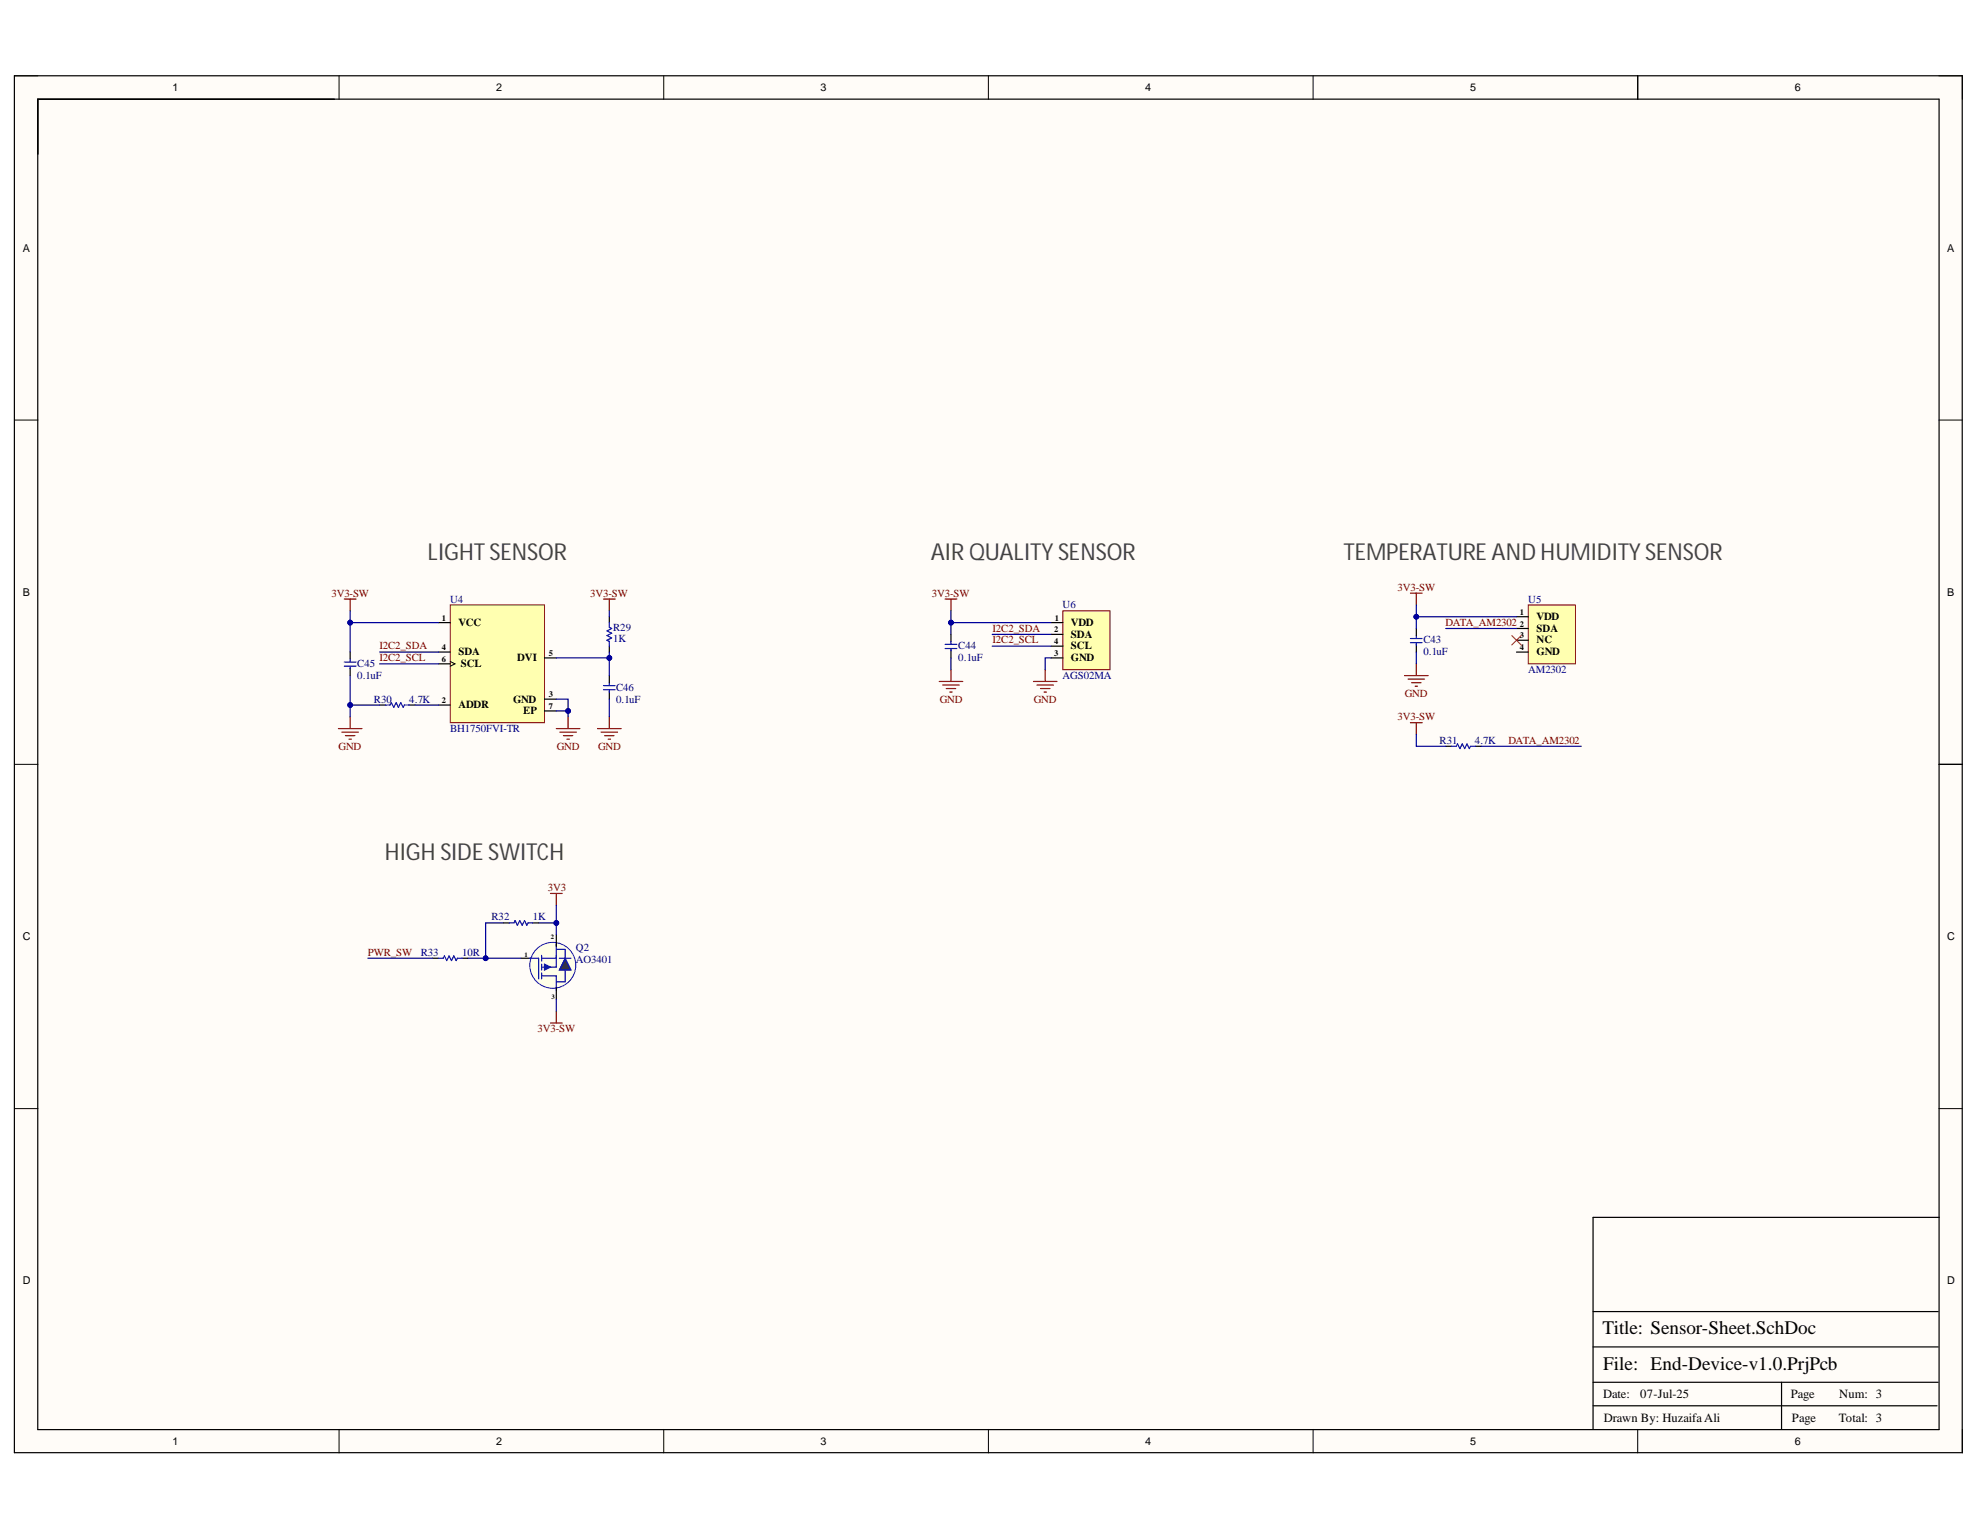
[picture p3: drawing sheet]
<svg xmlns="http://www.w3.org/2000/svg" width="279mm" height="216mm" viewBox="0 0 279 216" stroke-linecap="round" stroke-linejoin="round" font-family="sans-serif">
<g fill="#fffcf8">
<path d="M2 10.7h274.9v194.3h-274.9z" fill-rule="evenodd"/>
<path d="M5.4 14h268.2v187.7h-268.2z" fill-rule="evenodd"/>
</g>
<g fill="none" stroke="#000" stroke-width=".14">
<path d="M2 10.7h3.4M47.8 10.7v3.3M93.7 10.7v3.3M139.5 10.7v3.3M185.3 10.7v3.3M231.1 10.7v3.3M273.6 10.7h3.3v3.3M2 59.3h3.4M273.6 59.3h3.3M2 107.9h3.4M273.6 107.9h3.3M2 156.4h3.4"/>
<path d="M273.6 156.4h3.3M47.8 201.7v3.3M93.7 201.7v3.3M139.5 201.7v3.3M185.3 201.7v3.3M231.1 201.7v3.3M276.9 201.7v3.3"/>
</g>
<path d="M2 10.7h274.9v194.3h-274.9zM5.3 14h268.3v187.7h-268.3zM231.1 10.7v3.3M273.6 107.9h3.3M273.7 171.8h-48.9v29.9M224.8 198.4h48.5M224.8 195.1h48.7M224.8 190.1h48.7M224.8 185.1h48.7M251.4 195.1v6.6" fill="none" stroke="#000" stroke-width=".17"/>
<path d="M215.7 85.4h6.6v8.3h-6.6z" fill-rule="evenodd" fill="#ffffb0"/>
<path d="M215.7 85.4h6.6v8.3h-6.6z" fill="none" stroke="#800000" stroke-width=".14"/>
<path d="M214 87h1.7M214 88.7h1.7M214 90.3h1.7M214 92h1.7" fill="none" stroke="#000" stroke-width=".17"/>
<path d="M150 86.2h6.6v8.3h-6.6z" fill-rule="evenodd" fill="#ffffb0"/>
<path d="M150 86.2h6.6v8.3h-6.6z" fill="none" stroke="#800000" stroke-width=".14"/>
<path d="M148.3 87.9h1.7M148.3 89.5h1.7M148.3 92.8h1.7M148.3 91.2h1.7" fill="none" stroke="#000" stroke-width=".17"/>
<path d="M63.5 85.4h13.3v16.6h-13.3z" fill-rule="evenodd" fill="#ffffb0"/>
<path d="M63.5 85.4h13.3v16.6h-13.3z" fill="none" stroke="#800000" stroke-width=".14"/>
<g fill="none" stroke="#000" stroke-width=".17">
<path d="M49.4 92v1M49.4 94.3v1M53.6 99.5h.8M57.7 99.5h.9M61.9 93.7h1.6M61.9 92h1.6M61.9 99.5h1.6M61.9 87.9h1.6M76.8 92.8h1.7M76.8 98.7h1.7M86 87v.9M86 91.2v.8"/>
<path d="M86 95.3v1M86 97.6v1.1M134.2 89.5v1M134.2 91.8v1M199.9 88.7v1M199.9 90.9v1.1M76.8 100.3h1.7M204 105.3h.8M208.2 105.3h.8M73.5 135.2h1.7"/>
</g>
<path d="M63.5 93.3l.7 .4-.7 .3" fill="none" stroke="#000" stroke-width=".14"/>
<g fill="none" stroke="#800000" stroke-width=".17">
<path d="M48.6 84.5h1.6M49.4 84.5v1.7M85.2 84.5h1.6M86 84.5v1.7M132.5 96.2h3.4M133 96.7h2.4M133.4 84.5h1.6M133.5 97.2h1.4M134 97.7h.4M134.2 84.5v1.7M134.2 94.5v1.7M145.8 96.2h3.4"/>
<path d="M146.3 96.7h2.4M146.8 97.2h1.4M147.3 97.7h.4M147.5 94.5v1.7M198.2 95.3h3.3M198.7 95.8h2.3M199 83.7h1.7M199.2 96.3h1.3M199.7 96.8h.3M199.9 83.7v1.7M199.9 93.7v1.6M47.8 102.8h3.3"/>
<path d="M48.2 103.3h2.4M48.7 103.8h1.4M49.2 104.3h.4M49.4 101.2v1.6M78.5 102.8h3.3M79 103.3h2.3M79.5 103.8h1.3M80 104.3h.3M80.2 101.2v1.6M84.3 102.8h3.3M84.8 103.3h2.3M85.3 103.8h1.3"/>
<path d="M85.8 104.3h.4M86 101.2v1.6M199 102h1.7M199.9 102v1.7"/>
</g>
<g fill="none" stroke="#00f" stroke-width=".17">
<path d="M48.6 94h1.6M48.6 93.4h1.6M49.4 93v.3M49.4 94v.3M54.4 99.5h.7l.1-.3 .4 .6 .3-.6 .3 .6 .4-.6 .3 .6 .2-.3h.6M85.2 97.3h1.6M85.2 96.7h1.6M86 87.9v.6l.3 .2-.7 .3 .7 .4-.7 .3 .7 .3-.7 .3 .4 .2v.7M86 96.3v.4M86 97.3v.4M133.4 91.5h1.6M133.4 90.9h1.6"/>
<path d="M134.2 90.5v.3M134.2 91.5v.3M199 90.7h1.7M199 90.1h1.7M199.9 89.7v.3M199.9 90.7v.3M204.8 105.3h.7l.2-.3 .3 .6 .3-.6 .4 .6 .3-.6 .3 .6 .2-.3h.7"/>
</g>
<path d="M213.3 89.7l1.3 1.3M214.6 89.7l-1.3 1.3" fill="none" stroke="#f00" stroke-width=".14"/>
<circle cx="78" cy="136.2" r="3.2" fill="#ffffe8"/>
<circle cx="78" cy="136.2" r="3.2" fill="none" stroke="#00f" stroke-width=".14"/>
<path d="M74.8 135.2h1.2v2.9M76.4 135.2h2.1M76.4 134.8v.8M76.4 136.1v.8M76.4 137.3v.8M76.4 137.7h2.1v2.1M78.5 133.1v3.4h-2.1" fill="none" stroke="#00f" stroke-width=".17"/>
<path d="M76.8 136.1l.9 .4-.9 .4z" fill="#00f"/>
<path d="M76.8 136.1l.9 .4-.9 .4zM78.5 134h1.2v4.5h-1.2M78.9 135.2h1.7" fill="none" stroke="#00f" stroke-width=".17"/>
<path d="M78.5 131.9v1.7M78.5 139.4v1.6" fill="none" stroke="#000" stroke-width=".17"/>
<path d="M79.7 135.2l.9 1.7h-1.7z" fill="#073763"/>
<path d="M61.9 135.2h.6l.2-.3 .3 .7 .4-.7 .3 .7 .3-.7 .4 .7 .1-.4h.7M71.9 130.2h.6l.2-.3 .3 .7 .3-.7 .4 .7 .3-.7 .3 .7 .2-.4h.7M79.7 135.2l.9 1.7h-1.7z" fill="none" stroke="#00f" stroke-width=".17"/>
<path d="M77.7 126.1h1.6M78.5 126.1v1.6M77.7 144.4h1.6M78.5 142.7v1.7" fill="none" stroke="#800000" stroke-width=".17"/>
<path d="M61 135.2h.9M65.2 135.2h.8M71 130.2h.9M75.2 130.2h.8" fill="none" stroke="#000" stroke-width=".17"/>
<path d="M134.2 86.2v1.7h14.1M140 89.5h8.3M140 91.2h8.3M148.3 92.8h-.8v1.7" fill="none" stroke="#000080" stroke-width=".17"/>
<circle cx="134.2" cy="87.9" r=".33" fill="#000080"/>
<circle cx="134.2" cy="87.9" r=".33" fill="none" stroke="#000080" stroke-width=".14"/>
<path d="M134.2 87.9v1.6" fill="none" stroke="#000080" stroke-width=".17"/>
<circle cx="134.2" cy="87.9" r=".33" fill="#000080"/>
<circle cx="134.2" cy="87.9" r=".33" fill="none" stroke="#000080" stroke-width=".14"/>
<path d="M134.2 92.8v1.7M199.9 85.4v1.6h14.1" fill="none" stroke="#000080" stroke-width=".17"/>
<circle cx="199.9" cy="87" r=".33" fill="#000080"/>
<circle cx="199.9" cy="87" r=".33" fill="none" stroke="#000080" stroke-width=".14"/>
<path d="M199.9 87v1.7" fill="none" stroke="#000080" stroke-width=".17"/>
<circle cx="199.9" cy="87" r=".33" fill="#000080"/>
<circle cx="199.9" cy="87" r=".33" fill="none" stroke="#000080" stroke-width=".14"/>
<path d="M49.4 86.2v1.7h12.5M199.9 92v1.7M204 88.7h10M199.9 103.7v1.6h4.1M209 105.3h14.1" fill="none" stroke="#000080" stroke-width=".17"/>
<circle cx="49.4" cy="87.9" r=".33" fill="#000080"/>
<circle cx="49.4" cy="87.9" r=".33" fill="none" stroke="#000080" stroke-width=".14"/>
<path d="M49.4 87.9v4.1" fill="none" stroke="#000080" stroke-width=".17"/>
<circle cx="49.4" cy="87.9" r=".33" fill="#000080"/>
<circle cx="49.4" cy="87.9" r=".33" fill="none" stroke="#000080" stroke-width=".14"/>
<path d="M49.4 99.5h4.2M53.6 92h8.3M53.6 93.7h8.3M58.6 99.5h3.3" fill="none" stroke="#000080" stroke-width=".17"/>
<circle cx="49.4" cy="99.5" r=".33" fill="#000080"/>
<circle cx="49.4" cy="99.5" r=".33" fill="none" stroke="#000080" stroke-width=".14"/>
<path d="M78.5 100.3h1.7" fill="none" stroke="#000080" stroke-width=".17"/>
<circle cx="80.2" cy="100.3" r=".33" fill="#000080"/>
<circle cx="80.2" cy="100.3" r=".33" fill="none" stroke="#000080" stroke-width=".14"/>
<path d="M86 92v.8h-7.5M86 86.2v.8" fill="none" stroke="#000080" stroke-width=".17"/>
<circle cx="86" cy="92.8" r=".33" fill="#000080"/>
<circle cx="86" cy="92.8" r=".33" fill="none" stroke="#000080" stroke-width=".14"/>
<path d="M86 92.8v2.5" fill="none" stroke="#000080" stroke-width=".17"/>
<circle cx="86" cy="92.8" r=".33" fill="#000080"/>
<circle cx="86" cy="92.8" r=".33" fill="none" stroke="#000080" stroke-width=".14"/>
<path d="M78.5 98.7h1.7v2.5M86 98.7v2.5" fill="none" stroke="#000080" stroke-width=".17"/>
<circle cx="80.2" cy="100.3" r=".33" fill="#000080"/>
<circle cx="80.2" cy="100.3" r=".33" fill="none" stroke="#000080" stroke-width=".14"/>
<path d="M49.4 95.3v5.9" fill="none" stroke="#000080" stroke-width=".17"/>
<circle cx="49.4" cy="99.5" r=".33" fill="#000080"/>
<circle cx="49.4" cy="99.5" r=".33" fill="none" stroke="#000080" stroke-width=".14"/>
<path d="M76 130.2h2.5" fill="none" stroke="#000080" stroke-width=".17"/>
<circle cx="78.5" cy="130.2" r=".33" fill="#000080"/>
<circle cx="78.5" cy="130.2" r=".33" fill="none" stroke="#000080" stroke-width=".14"/>
<path d="M71 130.2h-2.5v5" fill="none" stroke="#000080" stroke-width=".17"/>
<circle cx="68.5" cy="135.2" r=".33" fill="#000080"/>
<circle cx="68.5" cy="135.2" r=".33" fill="none" stroke="#000080" stroke-width=".14"/>
<path d="M51.9 135.2h9.1M66 135.2h7.5M78.5 141v1.7" fill="none" stroke="#000080" stroke-width=".17"/>
<circle cx="68.5" cy="135.2" r=".33" fill="#000080"/>
<circle cx="68.5" cy="135.2" r=".33" fill="none" stroke="#000080" stroke-width=".14"/>
<path d="M78.5 127.7v4.2" fill="none" stroke="#000080" stroke-width=".17"/>
<circle cx="78.5" cy="130.2" r=".33" fill="#000080"/>
<circle cx="78.5" cy="130.2" r=".33" fill="none" stroke="#000080" stroke-width=".14"/>
<g font-size="3.3" fill="#434343">
<text x="60.4" y="79">LIGHTSENSOR</text>
<text x="131.3" y="79">AIRQUALITYSENSOR</text>
<text x="189.6" y="79">TEMPERATUREANDHUMIDITYSENSOR</text>
<text x="54.3" y="121.3">HIGHSIDESWITCH</text>
</g>
<g font-size="2.7">
<text x="226.1" y="188.3">Title: Sensor-Sheet.SchDoc</text>
<text x="226.2" y="193.3">File: End-Device-v1.0.PrjPcb</text>
</g>
<g font-size="1.8">
<text x="226.2" y="197.3">Date:</text>
<text x="231.5" y="197.3">07-Jul-25</text>
<text x="252.7" y="197.3">Page</text>
<text x="259.5" y="197.3">Num: 3</text>
<text x="226.3" y="200.6">Drawn By: Huzaifa Ali</text>
<text x="252.9" y="200.6">Page</text>
<text x="259.5" y="200.6">Total: 3</text>
</g>
<g font-size="1.5">
<text x="24.4" y="12.8">1</text>
<text x="70" y="12.8">2</text>
<text x="115.8" y="12.8">3</text>
<text x="161.6" y="12.8">4</text>
<text x="207.5" y="12.8">5</text>
<text x="253.3" y="12.8">6</text>
<text x="3.2" y="35.5">A</text>
<text x="274.8" y="35.5">A</text>
<text x="3.2" y="84">B</text>
<text x="64.7" y="88.3">VCC</text>
<text x="151.1" y="88.3">VDD</text>
<text x="216.8" y="87.5">VDD</text>
<text x="216.8" y="89.2">SDA</text>
<text x="274.8" y="84">B</text>
<text x="64.7" y="92.5">SDA</text>
<text x="65" y="94.2">SCL</text>
<text x="73" y="93.3">DVI</text>
<text x="151.1" y="90">SDA</text>
<text x="151.1" y="93.3">GND</text>
<text x="151.1" y="91.6">SCL</text>
<text x="216.8" y="90.8">NC</text>
<text x="216.8" y="92.5">GND</text>
<text x="64.7" y="99.9">ADDR</text>
<text x="72.4" y="99.2">GND</text>
<text x="73.8" y="100.8">EP</text>
<text x="3.2" y="132.7">C</text>
<text x="274.8" y="132.7">C</text>
<text x="3.2" y="181.2">D</text>
<text x="274.8" y="181.2">D</text>
<text x="24.4" y="203.8">1</text>
<text x="70" y="203.8">2</text>
<text x="115.8" y="203.8">3</text>
<text x="161.6" y="203.8">4</text>
<text x="207.5" y="203.8">5</text>
<text x="253.3" y="203.8">6</text>
</g>
<g font-size="1.5" fill="#800000">
<text x="197.2" y="83.4">3V3-SW</text>
<text x="46.8" y="84.2">3V3-SW</text>
<text x="83.3" y="84.2">3V3-SW</text>
<text x="131.5" y="84.2">3V3-SW</text>
<text x="140" y="89.2">I2C2_SDA</text>
<text x="204" y="88.3">DATA_AM2302</text>
<text x="53.5" y="91.6">I2C2_SDA</text>
<text x="53.5" y="93.3">I2C2_SCL</text>
<text x="140" y="90.8">I2C2_SCL</text>
<text x="132.6" y="99.2">GND</text>
<text x="145.9" y="99.2">GND</text>
<text x="197.2" y="101.6">3V3-SW</text>
<text x="198.2" y="98.3">GND</text>
<text x="47.8" y="105.8">GND</text>
<text x="78.6" y="105.8">GND</text>
<text x="84.4" y="105.8">GND</text>
<text x="212.9" y="104.9">DATA_AM2302</text>
<text x="77.3" y="125.7">3V3</text>
<text x="51.9" y="134.8">PWR_SW</text>
<text x="75.9" y="145.7">3V3-SW</text>
</g>
<g font-size="1.5" fill="#000080">
<text x="63.5" y="85.1">U4</text>
<text x="86.5" y="89">R29</text>
<text x="149.9" y="85.8">U6</text>
<text x="215.7" y="85.1">U5</text>
<text x="50.4" y="94.2">C45</text>
<text x="50.4" y="95.8">0.1uF</text>
<text x="86.5" y="90.6">1K</text>
<text x="135.2" y="91.6">C44</text>
<text x="135.2" y="93.3">0.1uF</text>
<text x="149.9" y="95.8">AGS02MA</text>
<text x="200.9" y="90.8">C43</text>
<text x="200.9" y="92.5">0.1uF</text>
<text x="215.7" y="94.9">AM2302</text>
<text x="52.8" y="99.2">R30</text>
<text x="57.8" y="99.2">4.7K</text>
<text x="86.9" y="97.5">C46</text>
<text x="86.9" y="99.2">0.1uF</text>
<text x="63.5" y="103.3">BH1750FVI-TR</text>
<text x="203.1" y="104.9">R31</text>
<text x="208.1" y="104.9">4.7K</text>
<text x="69.3" y="129.9">R32</text>
<text x="75.2" y="129.9">1K</text>
<text x="59.4" y="134.8">R33</text>
<text x="65.2" y="134.8">10R</text>
<text x="81.3" y="134.3">Q2</text>
<text x="81.3" y="135.9">AO3401</text>
</g>
<g font-size="1.2">
<text x="62.3" y="87.6">1</text>
<text x="148.8" y="89.2">2</text>
<text x="148.8" y="87.6">1</text>
<text x="214.5" y="86.7">1</text>
<text x="214.5" y="88.4">2</text>
<text x="62.3" y="93.4">6</text>
<text x="62.3" y="91.7">4</text>
<text x="77.5" y="92.6">5</text>
<text x="148.8" y="92.6">3</text>
<text x="148.8" y="90.9">4</text>
<text x="214.5" y="90">3</text>
<text x="214.5" y="91.7">4</text>
<text x="62.3" y="99.2">2</text>
<text x="77.5" y="98.4">3</text>
<text x="77.5" y="100">7</text>
</g>
<g font-size=".9">
<text x="74" y="135">1</text>
<text x="77.7" y="132.5">2</text>
<text x="77.8" y="141">3</text>
</g>
</svg>
